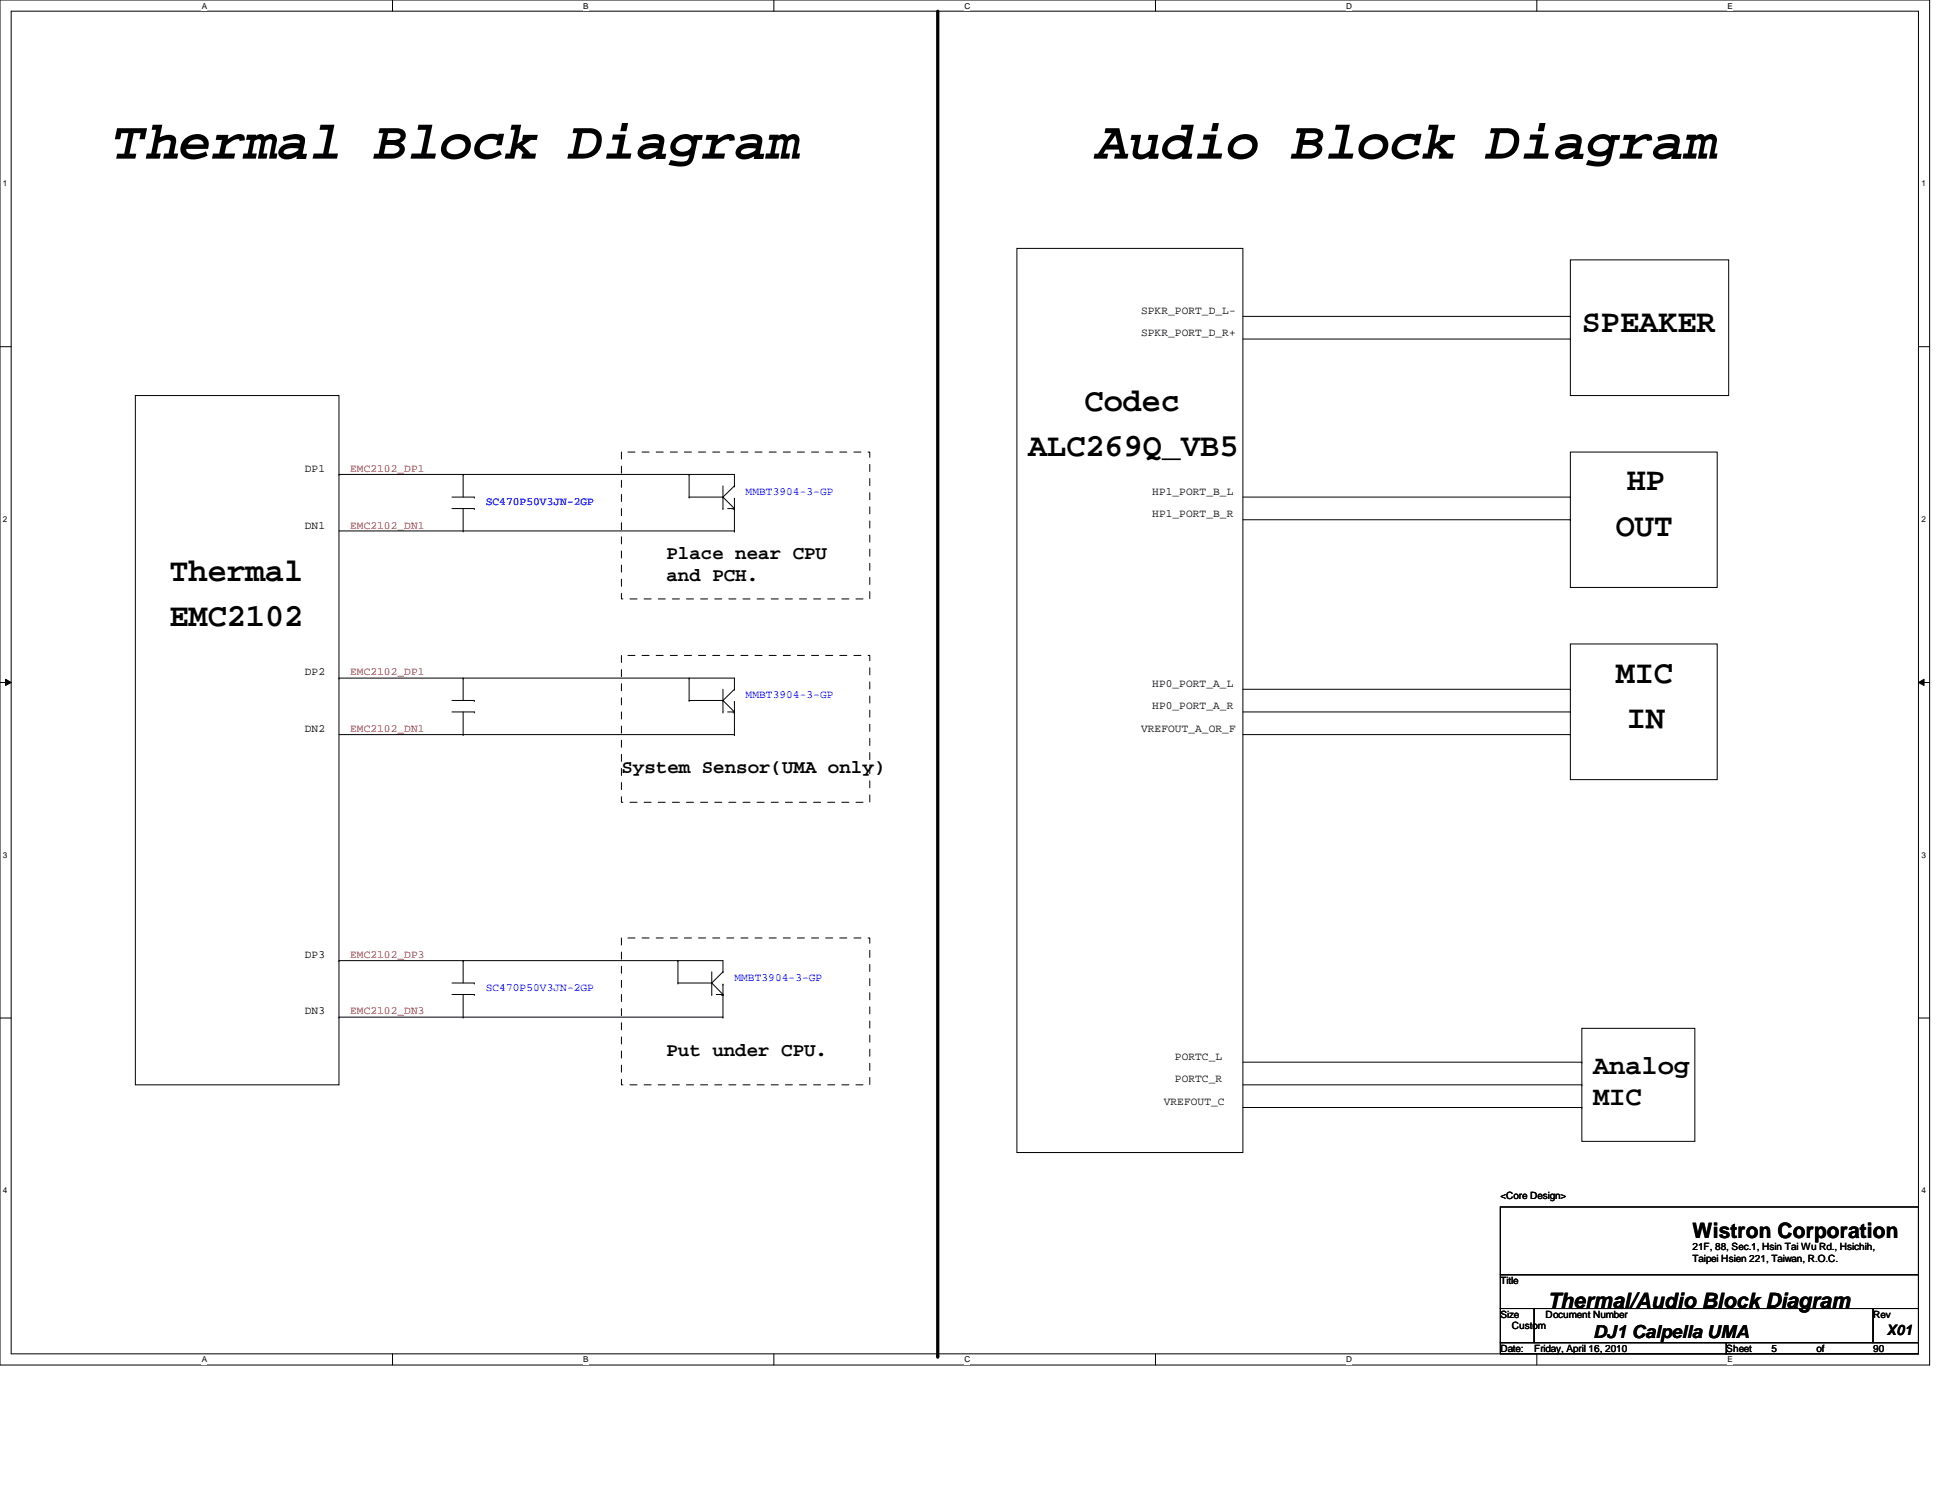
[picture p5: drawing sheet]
<svg xmlns="http://www.w3.org/2000/svg" width="279mm" height="216mm" viewBox="0 0 279 216" stroke-linecap="round" stroke-linejoin="round" font-family="sans-serif">
<path d="M0 0h277.6v196.3h-277.6zM1.6 1.6h274.4v193.1h-274.4z" fill="none" stroke="#000" stroke-width=".14"/>
<g fill="#fff">
<path d="M29 .2h.8v1.3h-.8z"/>
<path d="M29 194.9h.8v1.3h-.8z"/>
</g>
<path d="M56.5 0v1.6M56.5 194.7v1.6" fill="none" stroke="#000" stroke-width=".14"/>
<g fill="#fff">
<path d="M83.9 .2h.7v1.3h-.7z"/>
<path d="M83.9 194.9h.7v1.3h-.7z"/>
</g>
<path d="M111.3 0v1.6M111.3 194.7v1.6" fill="none" stroke="#000" stroke-width=".14"/>
<g fill="#fff">
<path d="M138.8 .2h.8v1.3h-.8z"/>
<path d="M138.8 194.9h.8v1.3h-.8z"/>
</g>
<path d="M166.2 0v1.6M166.2 194.7v1.6" fill="none" stroke="#000" stroke-width=".14"/>
<g fill="#fff">
<path d="M193.7 .2h.8v1.3h-.8z"/>
<path d="M193.7 194.9h.8v1.3h-.8z"/>
</g>
<path d="M221.1 0v1.6M221.1 194.7v1.6" fill="none" stroke="#000" stroke-width=".14"/>
<g fill="#fff">
<path d="M248.5 .2h.8v1.3h-.8z"/>
<path d="M248.5 194.9h.8v1.3h-.8z"/>
<path d="M.4 25.7h.6v1.4h-.6z"/>
<path d="M276.4 25.7h.6v1.4h-.6z"/>
<path d="M.4 74h.6v1.3h-.6z"/>
<path d="M276.4 74h.6v1.3h-.6z"/>
</g>
<path d="M0 49.9h1.6M276 49.9h1.6" fill="none" stroke="#000" stroke-width=".14"/>
<g fill="#fff">
<path d="M.4 122.3h.6v1.3h-.6z"/>
<path d="M276.4 122.3h.6v1.3h-.6z"/>
</g>
<path d="M0 98.2h1.6M.8 97.7l.8 .5-.8 .4zM276 98.2l.8-.5v.9zM276 98.2h1.6" fill="none" stroke="#000" stroke-width=".14"/>
<path d="M.8 97.7l.8 .5-.8 .4zM276 98.2l.8-.5v.9z" fill="#000"/>
<g fill="#fff">
<path d="M.4 170.6h.6v1.3h-.6z"/>
<path d="M276.4 170.6h.6v1.3h-.6z"/>
</g>
<g fill="none" stroke="#000" stroke-width=".14">
<path d="M146.3 35.7h32.5v130.1h-32.5zM225.9 37.4h22.8v19.5h-22.8zM19.5 56.9h29.3v99.1h-29.3zM178.8 45.5h47.1M178.8 48.8h47.1M225.9 45.5h.1M225.9 48.8h.1M48.8 68.2h.1M48.8 68.2h56.9v1.7M48.8 76.4h56.9M65 71.5h3.2M65 73.2h3.2"/>
<path d="M66.6 68.2h.1M66.6 76.4h.1M66.6 68.2v3.3M66.6 73.2v3.2M68.2 73.2h.1M68.2 71.5h.1M99.1 71.5h.1M99.1 68.2h.1M99.1 71.5h4.9M99.1 68.2v3.3M104 71.5h.1M104 73.2h.1"/>
<path d="M104 69.9v3.3M104 71.5l1.7 1.7M104.7 73.2h.8M105.5 73.2h.1M105.7 69.9h.1M105.7 73.2h.1M105.7 76.4h.1M105.7 71.7h.1M105.7 71.7v4.7M105.7 69.9l-1.7 1.6M178.8 71.5h47.1M178.8 74.8h47.1"/>
<path d="M225.9 65h21.2v19.5h-21.2zM225.9 71.5h.1M225.9 74.8h.1M48.8 97.5h.1M48.8 97.5h56.9v1.6M66.6 97.5h.1M66.6 97.5v3.3M99.1 97.5h.1M99.1 97.5v3.3M104 99.1v3.3M105.7 99.1h.1M105.7 99.1l-1.7 1.7"/>
<path d="M178.8 99.1h47.1M225.9 92.6h21.2v19.5h-21.2zM225.9 99.1h.1M48.8 105.7h56.9M65 102.4h3.2M65 100.8h3.2M66.6 105.7h.1M66.6 102.4v3.3M68.2 102.4h.1M68.2 100.8h.1M99.1 100.8h.1M99.1 100.8h4.9"/>
<path d="M104 100.8h.1M104 102.4h.1M104 100.8l1.7 1.6M104.7 102.4h.8M105.5 102.4h.1M105.7 102.4h.1M105.7 105.7h.1M105.7 100.9h.1M105.7 100.9v4.8M178.8 102.4h47.1M178.8 105.7h47.1M225.9 102.4h.1"/>
<path d="M225.9 105.7h.1M48.8 138.2h.1M48.8 138.2h55.2v1.6M66.6 138.2h.1M66.6 138.2v3.2M97.5 138.2h.1M97.5 138.2v3.2M102.4 139.8v3.2M104 139.8h.1M104 139.8l-1.6 1.6M0 146.4h1.6M48.8 146.3h.1"/>
<path d="M48.8 146.3h55.2M65 143h3.2M65 141.4h3.2M66.6 146.3h.1M66.6 143v3.3M68.2 143h.1M68.2 141.4h.1M97.5 141.4h.1M97.5 141.4h4.9M102.4 141.4h.1M102.4 143h.1M102.4 141.4l1.6 1.6"/>
<path d="M103 143h.8M103.8 143h.1M104 143h.1M104 146.3h.1M104 141.6h.1M104 141.6v4.7M178.8 152.8h48.8M178.8 156h48.8M178.8 159.3h48.8M227.6 147.9h16.2v16.3h-16.2zM227.6 152.8h.1M227.6 156h.1"/>
<path d="M227.6 159.3h.1M276 146.4h1.6M215.9 173.6h60.1v9.7h-60.1zM215.9 183.3h60.1v4.9h-60.1zM215.9 188.2h4.8v4.9h-4.8zM215.9 193.1h32.5v1.6h-32.5zM220.7 188.2h48.8v4.9h-48.8zM248.4 193.1h27.6v1.6h-27.6zM269.5 188.2h6.5v4.9h-6.5z"/>
</g>
<path d="M134.9 1.6v193.5" fill="none" stroke="#000" stroke-width=".47"/>
<circle cx="134.9" cy="195.1" r=".23" fill="#000"/>
<path d="M89.4 65h35.7v21.1h-35.7zM89.4 94.3h35.7v21.1h-35.7zM89.4 134.9h35.7v21.1h-35.7z" fill="none" stroke="#000" stroke-width=".14" stroke-dasharray="1 1 1 1 1 1 1 1"/>
<g font-size="7.8">
<text x="16.3" y="22.8">Thermal Block Diagram</text>
<text x="157.6" y="22.8">Audio Block Diagram</text>
</g>
<g font-size="4.7">
<text x="227.6" y="47.8">SPEAKER</text>
<text x="156" y="59.1">Codec</text>
<text x="147.9" y="65.7">ALC269Q_VB5</text>
<text x="234.1" y="70.5">HP</text>
<text x="232.5" y="77">OUT</text>
<text x="24.4" y="83.5">Thermal</text>
<text x="24.4" y="90">EMC2102</text>
<text x="232.5" y="98.2">MIC</text>
<text x="234.1" y="104.6">IN</text>
</g>
<g font-size="3.9">
<text x="229.2" y="154.4">Analog</text>
<text x="229.2" y="158.9">MIC</text>
</g>
<g font-size="3">
<text x="243.5" y="178.1">Wistron Corporation</text>
<text x="222.7" y="188.1">Thermal/Audio Block Diagram</text>
</g>
<g font-size="2.8">
<text x="95.9" y="80.3">Place near CPU</text>
<text x="95.9" y="83.5">and PCH.</text>
<text x="89.4" y="111.2">System Sensor(UMA only)</text>
<text x="95.9" y="151.8">Put under CPU.</text>
</g>
<text font-size="2.6" x="229.2" y="192.5">DJ1 Calpella UMA</text>
<text font-size="2.1" x="271.4" y="192.1">X01</text>
<g font-size="1.6">
<text x="164.2" y="45.1">SPKR_PORT_D_L-</text>
<text x="164.2" y="48.4">SPKR_PORT_D_R+</text>
<text x="43.9" y="67.9">DP1</text>
<text x="165.8" y="71.2">HP1_PORT_B_L</text>
<text x="43.9" y="76">DN1</text>
<text x="165.8" y="74.4">HP1_PORT_B_R</text>
<text x="43.9" y="97.2">DP2</text>
<text x="165.8" y="98.8">HP0_PORT_A_L</text>
<text x="43.9" y="105.3">DN2</text>
<text x="164.2" y="105.3">VREFOUT_A_OR_F</text>
<text x="165.8" y="102">HP0_PORT_A_R</text>
<text x="43.9" y="137.8">DP3</text>
<text x="43.9" y="145.9">DN3</text>
<text x="169" y="152.4">PORTC_L</text>
<text x="169" y="155.7">PORTC_R</text>
<text x="167.4" y="158.9">VREFOUT_C</text>
</g>
<g font-size="1.6" fill="#f00">
<text x="50.4" y="67.9">EMC2102_DP1</text>
<text x="50.4" y="76">EMC2102_DN1</text>
<text x="50.4" y="97.2">EMC2102_DP1</text>
<text x="50.4" y="105.3">EMC2102_DN1</text>
<text x="50.4" y="137.8">EMC2102_DP3</text>
<text x="50.4" y="145.9">EMC2102_DN3</text>
</g>
<g font-size="1.6" fill="#00f">
<text x="107.3" y="71.2">MMBT3904-3-GP</text>
<text x="69.9" y="72.6">SC470P50V3JN-2GP</text>
<text x="107.3" y="100.4">MMBT3904-3-GP</text>
<text x="69.9" y="142.5">SC470P50V3JN-2GP</text>
<text x="105.7" y="141.1">MMBT3904-3-GP</text>
</g>
<g font-size="1.4">
<text x="215.9" y="172.5">&lt;Core Design&gt;</text>
<text x="243.5" y="179.8">21F, 88, Sec.1, Hsin Tai Wu Rd., Hsichih,</text>
<text x="215.9" y="184.7">Title</text>
<text x="243.5" y="181.5">Taipei Hsien 221, Taiwan, R.O.C.</text>
<text x="215.9" y="189.6">Size</text>
<text x="217.5" y="191.2">Custom</text>
<text x="222.4" y="189.6">Document Number</text>
<text x="269.5" y="189.6">Rev</text>
<text x="215.9" y="194.5">Date:</text>
<text x="220.7" y="194.5">Friday, April 16, 2010</text>
<text x="248.4" y="194.5">Sheet</text>
<text x="254.9" y="194.5">5</text>
<text x="261.4" y="194.5">of</text>
<text x="269.5" y="194.5">90</text>
</g>
<g font-size="1.2">
<text x="29" y="1.2">A</text>
<text x="83.9" y="1.2">B</text>
<text x="138.8" y="1.2">C</text>
<text x="193.7" y="1.2">D</text>
<text x="248.5" y="1.2">E</text>
<text x=".4" y="26.8">1</text>
<text x="276.4" y="26.8">1</text>
<text x=".4" y="75.1">2</text>
<text x="276.4" y="75.1">2</text>
<text x=".4" y="123.4">3</text>
<text x="276.4" y="123.4">3</text>
<text x=".4" y="171.6">4</text>
<text x="276.4" y="171.6">4</text>
<text x="29" y="196">A</text>
<text x="83.9" y="196">B</text>
<text x="138.8" y="196">C</text>
<text x="193.7" y="196">D</text>
<text x="248.5" y="196">E</text>
</g>
</svg>
